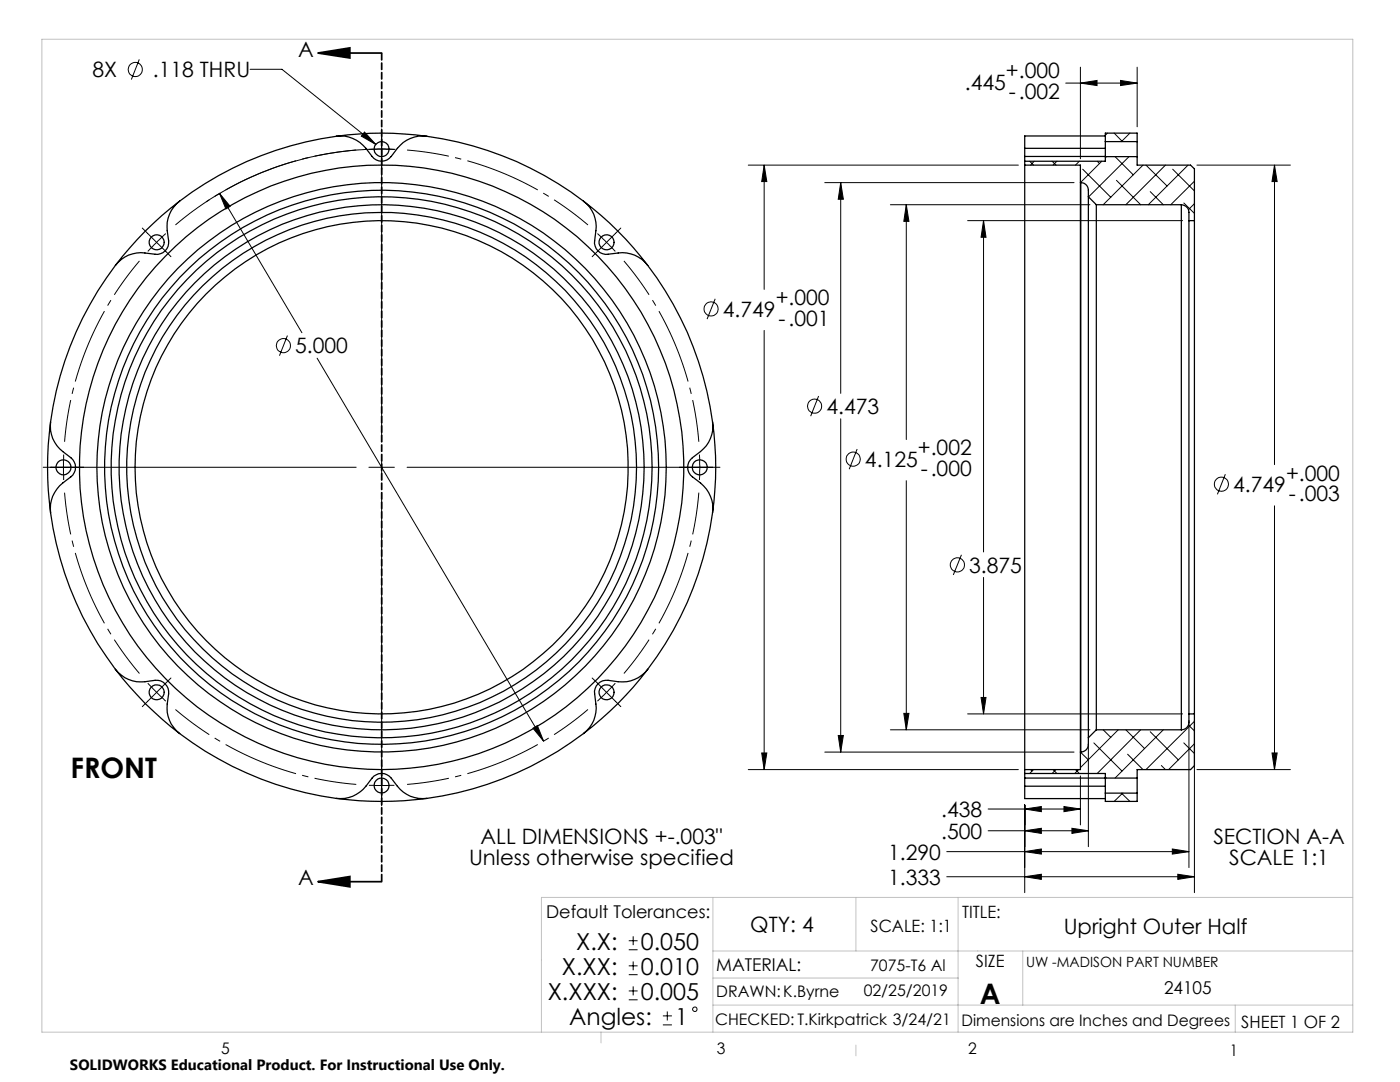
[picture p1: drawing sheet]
<svg xmlns="http://www.w3.org/2000/svg" width="279mm" height="216mm" viewBox="0 0 279 216" stroke-linecap="round" stroke-linejoin="round" font-family="sans-serif">
<g fill="none" stroke="#000" stroke-width=".2">
<path d="M27.8 11.9l-1.6 4M49.9 13.8h6.4l18.7 15M212.7 16.6h14.2M215.6 16.6l3.3-.5v1zM215.6 13.4v18.3M223.6 16.1l3.3 .5-3.3 .5zM226.9 13.4v11.9M43.8 38.6l16.5 27.8M43.8 38.6l2.1 2.6-.8 .5zM72.7 26.4l2.3 2.4-2.9-1.6zM73.6 29.8h5.1M76.2 25.7v62.5"/>
<path d="M78.9 29.8a63.9 63.9 0 0 0-37.8 10.5M149.3 32.9h53.9M152.5 32.9v24.8M152.5 32.9l.5 3.3h-1zM164.6 36.4h49.7M167.8 36.4l.5 3.4h-1zM167.8 36.4v42.1M205.5 32.2l.8 .7M206.4 32.2l-.7 .7M210 32.2l.7 .7M210.9 32.2l-.8 .7M215.4 32.2l-.8 .7"/>
<path d="M216.1 33.8l5.6 5.6M219 32.2l.4 .4M219.9 32.2l-4.3 4.2M220.8 31.3l-.2 .2M221 26.6l-.4 .4M222.4 26.6l1.5 1.6M222.5 31.3l3.7 3.6M222.8 36l4.8 4.9M225.3 31.3l-8.1 8M225.5 26.6l-1.7 1.7M226.8 26.6l.1 .1M228.1 32.9l-7.9 8"/>
<path d="M228.7 32.9l4.2 4.2M229.6 38.2l2.6 2.7M232.6 32.9l-7.9 8M234 33.8l4.4 4.3M237.1 32.9l-7.9 8M238.4 36.2l-4.8 4.7M238.9 32.9h18.6M254.4 32.9l.5 3.3h-1zM254.4 32.9v59.8M28.4 45.5l2.9 2.9M31.3 48.4l-1.8 1.8M31.3 48.4l2.8 2.8"/>
<path d="M33.1 46.6l-1.8 1.8M119.2 46.6l3.6 3.6M123.9 45.5l-5.7 5.7M142.7 59.6l-1.6 4.1M177.7 40.9h39.8M180.9 40.9l.5 3.3h-1zM180.9 40.9v46.8M193.1 44h42.9M196.3 44v66.1M196.3 44l.5 3.3h-1zM236.3 40.5l2.1 2.1M238.4 40.6l-1.2 1.2"/>
<path d="M57.4 67l-1.6 4M63.3 71.5l45.2 76.4M152.5 65.9v87.7M163.4 79l-1.6 4M8.6 93.2h62.5M12.7 90.7v5.1M73.6 93.2h5.1M76.2 90.7v5.1M76.2 98.3v62.5M81.2 93.2h62.5M139.6 90.7v5.1M167.8 83.6v66.5"/>
<path d="M171.1 89.6l-1.6 4M180.9 95.9v49.7M244.5 94.6l-1.5 4M191.9 110.7l-1.6 4M196.3 115.2v27.3M254.4 100.9v52.7M29.5 136.3l3.6 3.6M34.1 135.3l-5.7 5.7M118.2 135.3l2.8 2.8M121 138.1l-1.8 1.8M121 138.1l2.9 2.9M122.8 136.3l-1.8 1.8"/>
<path d="M195.8 139.2h1l-.5 3.3zM73.6 156.7h5.1M106.4 145.3l.8-.5 1.3 3.1zM149.3 153.6h53.9M152 150.2h1l-.5 3.4zM164.6 150.1h49.7M167.3 146.8h1l-.5 3.3zM177.7 145.6h39.8M180.4 142.3h1l-.5 3.3zM193.1 142.5h42.9M205.7 153.6l.3 .2M206.3 153.6l-.8 .7"/>
<path d="M210.1 153.6l.8 .7M210.7 153.6l-.7 .7M214.6 153.6l.8 .7M215.3 153.6l-.8 .7M215.6 150.1l1.6 1.5M215.6 154.8v9.8M217.2 148.5v20.4M218.3 148.2l5.6 5.6M220.2 145.6l1.5 1.5M220.6 155l.2 .3M223.2 145.6l-7.6 7.6M223.8 158.3l1.7 1.6"/>
<path d="M224 158.3l-1.6 1.6M224.7 145.6l3.7 3.8M225 150.5l3.1 3.1M226.9 159.8l-.1 .1M227.6 145.6l-8.6 8.7M229.6 146l5.6 5.6M231.8 152.8l.8 .8M232.2 145.6l-9.7 9.7M236.3 148.2l2.1 2.2M237.2 144.7l1.2 1.1M237.3 143.7v29.4M238.4 143.9l-9.7 9.7"/>
<path d="M238.4 148.4l-5.2 5.2M238.4 143.7v34.4M238.9 153.6h18.6M253.9 150.2h1l-.5 3.4zM188.9 169.9h48.4M188.9 174.9h49.5M197.2 161.4h18.4M197.2 165.8h20M204.5 161.4l3.3-.5v1.1zM204.5 165.8l3.3-.5v1zM204.5 169.9l3.3-.5v1zM204.5 174.9l3.3-.5v1.1z"/>
<path d="M204.5 160.6v17.5M212.3 160.9l3.3 .5-3.3 .6zM213.9 165.3l3.3 .5-3.3 .5zM234 169.4l3.3 .5-3.3 .5zM235.1 174.4l3.3 .5-3.3 .6zM125.5 189.5h1.7M125.5 187.7h1.7M125.5 194.5h1.7M125.5 192.7h1.7M125.5 199.5h1.7M125.5 197.7h1.7M126.4 186.8v1.8"/>
<path d="M126.4 191.8v1.8M126.4 196.8v1.8M132.3 204.5h1.8M132.3 202.7h1.8M133.2 201.8v1.8"/>
<circle cx="27" cy="13.9" r="1.4"/>
<circle cx="56.6" cy="69" r="1.4"/>
<circle cx="141.9" cy="61.6" r="1.41"/>
<circle cx="162.6" cy="81" r="1.4"/>
<circle cx="170.3" cy="91.6" r="1.41"/>
<circle cx="243.8" cy="96.6" r="1.42"/>
<circle cx="191.1" cy="112.7" r="1.41"/>
<circle cx="138.7" cy="201.4" r=".44"/>
</g>
<path d="M71.1 29.9a63.5 63.5 0 0 0-36.1 15M27.8 52.1a63.5 63.5 0 0 0-14.9 36.1M117.3 44.9a63.5 63.5 0 0 0-36.1-15M12.9 98.3a63.5 63.5 0 0 0 14.9 36.1M139.5 88.2a63.5 63.5 0 0 0-15-36.1M124.5 134.4a63.5 63.5 0 0 0 15-36.1M35 141.6a63.5 63.5 0 0 0 36.1 14.9M81.2 156.5a63.5 63.5 0 0 0 36.1-14.9" fill="none" stroke="#000" stroke-width=".2" stroke-dasharray="15.2 1.3 1.3 1.3" stroke-dashoffset="6.8" stroke-linecap="butt"/>
<path d="M63.5 10.6l6.3-1v2zM63.5 10.6h12.7M63.5 175.9l6.3-1v2.1zM63.5 175.9h12.7" fill="none" stroke="#000" stroke-width=".35"/>
<path d="M76.2 10.6v165.3" fill="none" stroke="#000" stroke-width=".35" stroke-dasharray="1.3 .6" stroke-dashoffset="-.1"/>
<path d="M8.4 7.8h261.6v198.2h-261.6zM142.3 179.1v26.9M170.8 179.1v10.7M191.2 179.1v26.9M270 179.1h-161.9v26.9M142.3 189.8h127.7M142.3 195.2h48.9M204.1 189.8v10.8M119.9 206v2.1M142.3 200.6h127.7M170.8 208.5v2.2M246.5 200.6v5.4" fill="none" stroke="#c0c0c0" stroke-width=".2"/>
<g fill="#000">
<path d="M63.5 10.6l6.3-1v2zM63.5 175.9l6.3-1v2.1z"/>
<path d="M106.4 145.3l2.1 2.6-1.3-3.1zM43.8 38.6l1.3 3.1 .8-.5zM72.7 26.4l-.6 .8 2.9 1.6zM254.4 32.9l.5 3.3h-1zM253.9 150.2h1l-.5 3.4zM180.9 40.9l.5 3.3h-1zM180.4 142.3h1l-.5 3.3zM152.5 32.9l.5 3.3h-1zM152 150.2h1l-.5 3.4zM223.6 16.1l3.3 .5-3.3 .5zM215.6 16.6l3.3-.5v1zM167.3 146.8h1l-.5 3.3zM167.8 36.4l.5 3.4h-1zM195.8 139.2h1l-.5 3.3zM196.3 44l.5 3.3h-1zM204.5 161.4l3.3-.5v1.1zM212.3 160.9l3.3 .5-3.3 .6zM204.5 165.8l3.3-.5v1zM213.9 165.3l3.3 .5-3.3 .5zM204.5 169.9l3.3-.5v1zM234 169.4l3.3 .5-3.3 .5zM204.5 174.9l3.3-.5v1.1zM235.1 174.4l3.3 .5-3.3 .6z"/>
</g>
<g fill="none" stroke="#000" stroke-width=".25">
<path d="M67.1 27.2a6.5 6.5 0 0 1 5.9 2.4 4.2 4.2 0 0 0 2.6 2.5 2.43 2.43 0 0 0 2.5-.9 7.6 7.6 0 0 1 4.6-3.9l.8-.1h1.7M67.1 27.2a66.6 66.6 0 0 0-31.3 12.9M67.1 27.2a64.8 64.8 0 0 1 18.1 0M85.2 27.2a66.6 66.6 0 0 1 31.3 12.9M204.5 31.2v1M204.5 32.9v120.7M204.5 29.6v1.6M204.5 32.2v.7M204.5 32.9h11.1v3.5M204.5 31.2l22.4 .1M204.5 29.6h16.1M215.6 36.4v113.7"/>
<path d="M215.6 36.4h.1M215.7 36.4a1.51 1.51 0 0 1 1.5 1.6v1.3M215.7 36.4v113.7M217.2 39.3v107.9M217.2 39.3l1.6 1.6M220.6 28.3v3.9h-16.1M220.6 27.1h-16.1v2.5M220.6 28.3v-1.7h6.3v1.7M220.6 28.3h6.3M226.9 28.3v3M226.9 31.3v1.6h10.7l.8 .8v10.3M23 53a66.6 66.6 0 0 0-12.9 31.2"/>
<path d="M35.8 40.1a6.5 6.5 0 0 0-2.4 5.9 3.8 3.8 0 0 1-.5 4.1 2.41 2.41 0 0 1-2 .6 8.7 8.7 0 0 0-5.3 .2 6.8 6.8 0 0 0-2.6 2.1M35.8 40.1a66.1 66.1 0 0 0-12.8 12.9M116.5 40.1a6.2 6.2 0 0 1 2.4 5.9l-.2 2a2.37 2.37 0 0 0 2.7 2.7 8.7 8.7 0 0 1 5.2 .2 6.2 6.2 0 0 1 2.7 2.1M116.5 40.1a66.1 66.1 0 0 1 12.8 12.9M129.3 53a65.7 65.7 0 0 1 12.9 31.2M218.8 40.9v104.7M218.8 40.9h17M235.8 40.9a1.57 1.57 0 0 1 1.5 1.5v1.6M235.8 40.9v104.7M237.3 44v98.5M237.3 44h1.1M238.4 44v98.5"/>
<path d="M10.1 84.2a6.3 6.3 0 0 0 2.4 5.9 3.8 3.8 0 0 1 2.6 3.1 2.48 2.48 0 0 1-1 1.9 7.7 7.7 0 0 0-4 5.5v1.7M10.1 84.2a68.6 68.6 0 0 0 0 18.1M142.2 84.2a6.4 6.4 0 0 1-2.4 5.9 4 4 0 0 0-2.6 3.1 2.37 2.37 0 0 0 1 1.9 7.7 7.7 0 0 1 4 5.5v1.7M142.2 84.2a64.8 64.8 0 0 1 0 18.1M10.1 102.3a66.6 66.6 0 0 0 12.9 31.3M142.2 102.3a66.6 66.6 0 0 1-12.9 31.3M23 133.6a6.5 6.5 0 0 0 5.9 2.4 3.8 3.8 0 0 1 4 .5 2.3 2.3 0 0 1 .8 2 7.6 7.6 0 0 0 .5 6l1 1.3 .6 .6M23 133.6a66.1 66.1 0 0 0 12.8 12.8M129.3 133.6a6.5 6.5 0 0 1-5.9 2.4 3.8 3.8 0 0 0-4.1 .5 2.41 2.41 0 0 0-.6 2 8.7 8.7 0 0 1-.2 5.3 6.8 6.8 0 0 1-2 2.6M129.3 133.6a66.1 66.1 0 0 1-12.8 12.8M35.8 146.4a67 67 0 0 0 31.3 12.9M67.1 159.3a6.4 6.4 0 0 0 5.9-2.4 4.2 4.2 0 0 1 2.6-2.5 2.43 2.43 0 0 1 2.5 .9 7.6 7.6 0 0 0 4.6 3.8l.8 .2h1.7"/>
<path d="M67.1 159.3a68.6 68.6 0 0 0 18.1 0M116.5 146.4a66.6 66.6 0 0 1-31.3 12.9M204.5 154.3h16.1v4M204.5 154.3v1M204.5 156.9v2.4h16.1M204.5 155.3h22.4M204.5 153.6v.7M204.5 155.3v1.6M204.5 156.9h16.1M215.6 150.1h.1M215.6 150.1v3.5h-11.1M217.2 147.2a3.1 3.1 0 0 1-.2 2.2l-.7 .5-.6 .2"/>
<path d="M218.8 145.6l-1.6 1.6M218.8 145.6h17M220.6 158.3v1.6h6.3v-1.6M220.6 158.3h6.3M226.9 155.3v3M237.3 142.5v1.6a1.51 1.51 0 0 1-1.5 1.5M237.3 142.5h1.1M238.4 142.5v10.3l-.8 .8h-10.7v1.7"/>
<circle cx="76.2" cy="29.8" r="1.48"/>
<circle cx="31.3" cy="48.3" r="1.5"/>
<circle cx="121.1" cy="48.3" r="1.5"/>
<circle cx="12.7" cy="93.2" r="1.49"/>
<circle cx="76.2" cy="93.2" r="54"/>
<circle cx="76.2" cy="93.2" r="56.8"/>
<circle cx="76.2" cy="93.3" r="60.3"/>
<circle cx="76.2" cy="93.2" r="55.3"/>
<circle cx="76.2" cy="93.2" r="49.2"/>
<circle cx="76.2" cy="93.3" r="52.4"/>
<circle cx="76.2" cy="93.3" r="50.9"/>
<circle cx="139.6" cy="93.2" r="1.51"/>
<circle cx="31.3" cy="138.1" r="1.51"/>
<circle cx="121" cy="138.1" r="1.51"/>
<circle cx="76.2" cy="156.7" r="1.49"/>
</g>
<g font-size="5.6">
<text x="14.1" y="155.3">FRONT</text>
<text x="195.6" y="200.3">A</text>
</g>
<g font-size="4.7">
<text x="115" y="189.5">X.X:</text>
<text x="127.9" y="189.5">0.050</text>
<text x="112.1" y="194.5">X.XX:</text>
<text x="127.9" y="194.5">0.010</text>
<text x="109.3" y="199.5">X.XXX:</text>
<text x="127.9" y="199.5">0.005</text>
<text x="113.6" y="204.5">Angles:</text>
<text x="134.7" y="204.5">1</text>
</g>
<g font-size="4.2">
<text x="59.5" y="11.3">A</text>
<text x="18.5" y="15.4">8X</text>
<text x="30.5" y="15.4">.118 THRU</text>
<text x="192.6" y="17.9">.445</text>
<text x="200.8" y="15.6">+.000</text>
<text x="201.3" y="19.7">-.002</text>
<text x="144.3" y="63.2">4.749</text>
<text x="154.8" y="60.9">+.000</text>
<text x="155.4" y="65">-.001</text>
<text x="58.9" y="70.5">5.000</text>
<text x="164.9" y="82.6">4.473</text>
<text x="172.6" y="93.2">4.125</text>
<text x="183.2" y="90.9">+.002</text>
<text x="183.8" y="95">-.000</text>
<text x="256.7" y="95.9">+.000</text>
<text x="246.1" y="98.2">4.749</text>
<text x="257.2" y="100">-.003</text>
<text x="193.4" y="114.2">3.875</text>
<text x="187.8" y="163">.438</text>
<text x="187.8" y="167.4">.500</text>
<text x="93.6" y="172.7">Unless otherwise specified</text>
<text x="95.9" y="168.5">ALL DIMENSIONS +-.003&quot;</text>
<text x="177.3" y="171.5">1.290</text>
<text x="242.2" y="168.5">SECTION A-A</text>
<text x="245.3" y="172.6">SCALE 1:1</text>
<text x="59.5" y="176.7">A</text>
<text x="177.3" y="176.5">1.333</text>
<text x="149.7" y="185.9">QTY: 4</text>
<text x="212.3" y="186.4">Upright Outer Half</text>
</g>
<g font-size="3.5">
<text x="109" y="183.1">Default Tolerances:</text>
<text x="142.9" y="193.8">MATERIAL:</text>
<text x="232.3" y="198.4">24105</text>
</g>
<g font-size="3.4">
<text x="173.7" y="185.9">SCALE: 1:1</text>
<text x="192" y="183.1">TITLE:</text>
<text x="194.8" y="193">SIZE</text>
<text x="247.7" y="205.1">SHEET 1 OF 2</text>
</g>
<g font-size="3.2">
<text x="173.7" y="193.8">7075-T6 Al</text>
<text x="142.9" y="199">DRAWN:K.Byrne</text>
<text x="172.4" y="198.8">02/25/2019</text>
<text x="142.7" y="204.5">CHECKED: T.Kirkpatrick 3/24/21</text>
<text x="191.9" y="204.8">Dimensions are Inches and Degrees</text>
<text x="44.2" y="210.4">5</text>
<text x="143.1" y="210.4">3</text>
<text x="193.2" y="210.3">2</text>
<text x="245.4" y="210.6">1</text>
</g>
<text font-size="3" x="14" y="213.5">SOLIDWORKS Educational Product. For Instructional Use Only.</text>
<text font-size="2.8" x="204.8" y="193">UW -MADISON PART NUMBER</text>
</svg>
